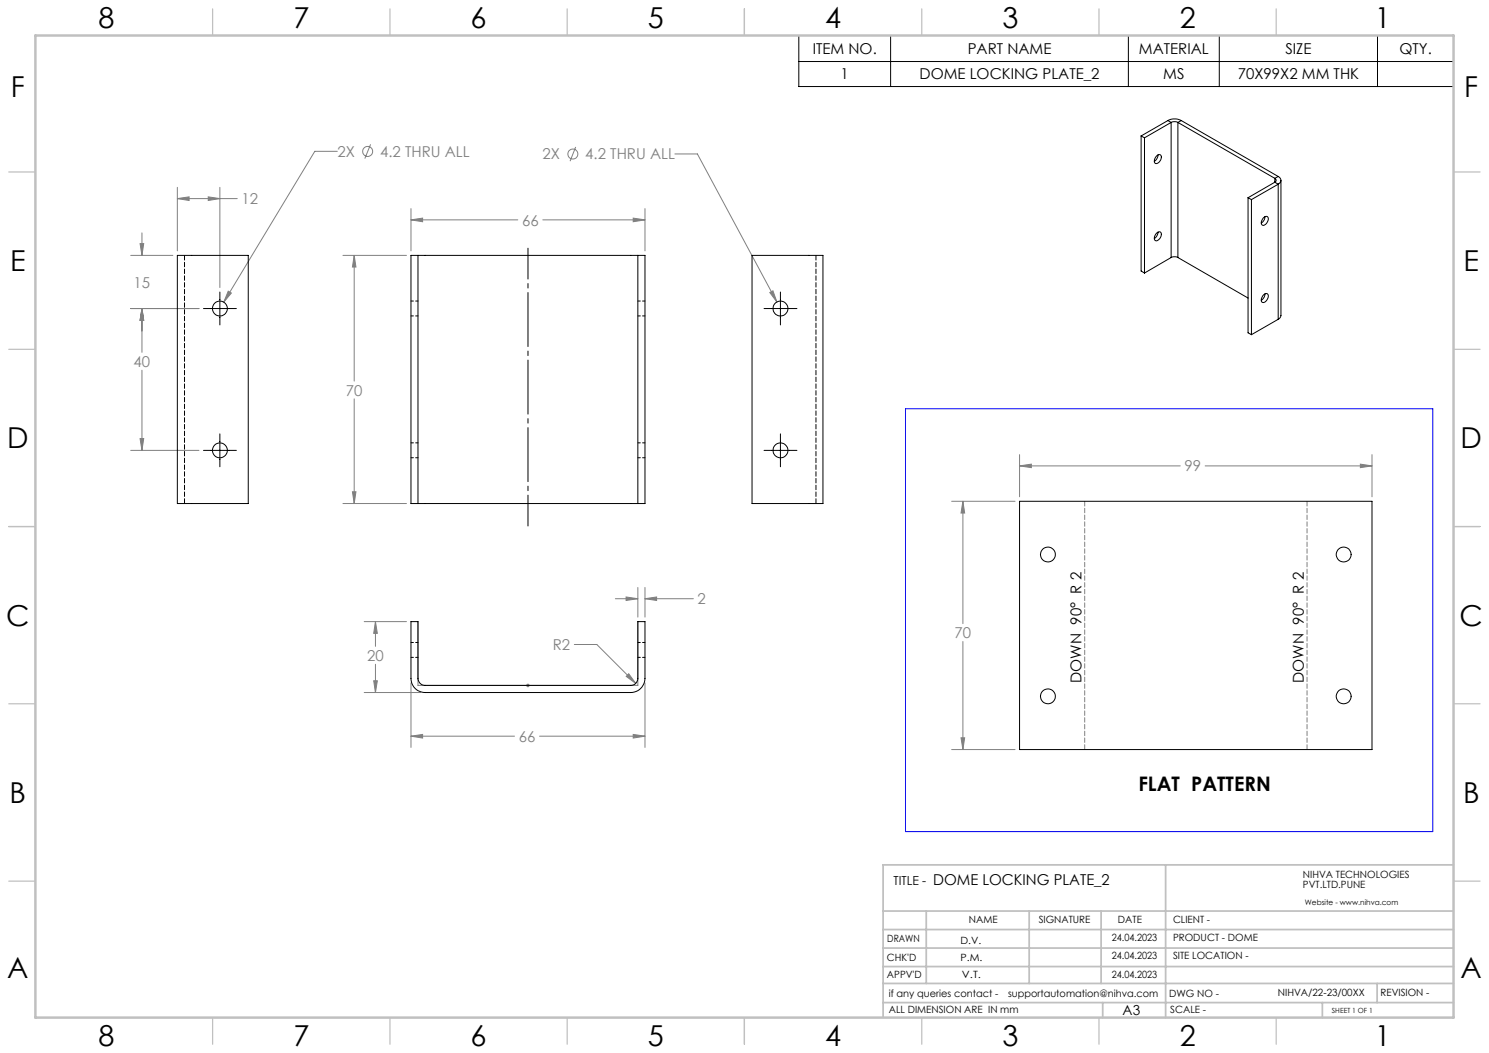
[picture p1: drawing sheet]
<svg xmlns="http://www.w3.org/2000/svg" width="420mm" height="297mm" viewBox="0 0 420 297" stroke-linecap="round" stroke-linejoin="round" font-family="sans-serif">
<g fill="none" stroke="#808080" stroke-width=".28">
<path d="M50 56l3.3-.5v1zM50 52.8v18M50 56h16.9M58.7 55.5l3.3 .5-3.3 .5zM62 52.8v28.3M95.1 42.7h-6.3l-25.7 42.5M104.5 40.7l-1.6 4M115.9 58.8v12M162.4 41.4l-1.6 4.1M181.9 58.8v12M190.4 43.4h6.3l22.4 41.8M36.9 72h11.9"/>
<path d="M39.5 68.7h1l-.5 3.3zM40 65.7v6.3M96.7 72h18M99.9 72l.5 3.3h-1zM99.9 72v35.5M115.9 62l3.3-.5v1zM115.9 62h30.2M153.1 62h28.8M178.6 61.5l3.3 .5-3.3 .5zM36.9 87h19.2M40 87l.5 3.3h-1zM40 87v12.4"/>
<path d="M64.4 82.1l.9 .6-2.2 2.5zM217.1 82.5l.9-.5 1.1 3.2zM40 104.4v22.6M99.9 112.5v29.5M36.9 127h19.2M39.5 123.7h1l-.5 3.3zM99.4 138.7h1l-.5 3.3zM287.6 131.4l3.3-.5v1zM287.6 128.2v11.9M287.6 131.4h45.3M339.9 131.4h47.1M383.7 130.9l3.3 .5-3.3 .5z"/>
<path d="M387 128.2v11.9M96.7 142h18M268.4 141.4h17.9M271.6 141.4l.5 3.3h-1zM271.6 141.4v34.5M102.7 175.3h12M105.9 175.3l.5 3.3h-1zM105.9 175.3v7M117.9 175.3v18h62v-18M173.6 168.9h6.3M176.6 168.4l3.3 .5-3.3 .5zM179.9 165.7v8.4"/>
<path d="M181.9 168.9l3.3-.5v1zM181.9 165.7v8.4M181.9 168.9h13.7M102.7 195.3h15.9M105.4 192h1l-.5 3.3zM105.9 187.4v7.9M115.9 192.6v18.2M148.6 193l.7 .7M148.9 192.8v1M149.3 193l-.7 .7M162 181.8h6.3l11 11M177.3 190l2 2.8-2.7-2z"/>
<path d="M181.9 192.6v18.2M271.6 180.9v30.5M115.9 207.6l3.3-.5v1.1zM115.9 207.6h29.2M152.2 207.6h29.7M178.6 207.1l3.3 .5-3.3 .6zM268.4 211.4h17.9M271.1 208.1h1l-.5 3.3z"/>
<circle cx="103.7" cy="42.7" r="1.42"/>
<circle cx="161.6" cy="43.4" r="1.41"/>
</g>
<g fill="none" stroke="#000" stroke-width=".28">
<path d="M225.3 10h184.7v14.4h-184.7zM225.3 17.4h184.7M251.2 10v14.4M318.3 10v14.4M343.9 10v14.4M388.5 10v14.4M57.4 87h9.3M62 82.4v9.2M215.5 87h9.3M220.1 82.4v9.2M57.4 127h9.3M62 122.4v9.3"/>
<path d="M215.5 127h9.3M220.1 122.4v9.3"/>
</g>
<path d="M148.9 148.4v-78.4" fill="none" stroke="#000" stroke-width=".28" stroke-dasharray="15.2 1.3 1.3 1.3" stroke-dashoffset="6.5"/>
<path d="M368.7 141.4v70M306 211.4v-70" fill="none" stroke="#808080" stroke-width=".28" stroke-dasharray="1.3 .6" stroke-dashoffset="-.1"/>
<g fill="none" stroke="#c0c0c0" stroke-width=".35">
<path d="M60 2.5v7.5M110 2.5v7.5M160 2.5v7.5M210 2.5v7.5M260 2.5v7.5M310 2.5v7.5M360 2.5v7.5M2.5 48.5h7.5M410 48.5h7.5M2.5 98.5h7.5M410 98.5h7.5M2.5 148.5h7.5"/>
<path d="M410 148.5h7.5M2.5 198.5h7.5M410 198.5h7.5M2.5 248.5h7.5M410 248.5h7.5M60 287v7.5M110 287v7.5M160 287v7.5M210 287v7.5M260 287v7.5M310 287v7.5M360 287v7.5"/>
</g>
<g fill="none" stroke="#c0c0c0" stroke-width=".5">
<path d="M249.1 257h160.9M261.3 257v20.4M290.3 257v20.4M310.6 257v20.4M328.8 243.9v43.1M410 243.9h-160.9v43.1M249.1 272.6h160.9M249.1 267.4h160.9M249.1 262.2h160.9M249.1 277.4h160.9M388.4 277.4v5.4M249.1 282.8h160.9"/>
<path d="M311 282.8v4.2M373 282.8v4.2"/>
</g>
<path d="M10 10h400v277h-400z" fill="none" stroke="#c0c0c0" stroke-width=".7"/>
<path d="M255.4 115.3h148.7v119.3h-148.7z" fill="none" stroke="#00f" stroke-width=".28"/>
<path d="M115.9 62l3.3-.5v1zM178.6 61.5l3.3 .5-3.3 .5zM99.4 138.7h1l-.5 3.3zM99.9 72l.5 3.3h-1zM383.7 130.9l3.3 .5-3.3 .5zM287.6 131.4l3.3-.5v1zM271.6 141.4l.5 3.3h-1zM271.1 208.1h1l-.5 3.3zM217.1 82.5l2 2.7-1.1-3.2zM64.4 82.1l-1.3 3.1 2.2-2.5zM40 87l.5 3.3h-1zM39.5 123.7h1l-.5 3.3zM40 87l.5 3.3h-1zM39.5 68.7h1l-.5 3.3zM58.7 55.5l3.3 .5-3.3 .5zM50 56l3.3-.5v1zM178.6 207.1l3.3 .5-3.3 .6zM115.9 207.6l3.3-.5v1.1zM176.6 168.4l3.3 .5-3.3 .5zM181.9 168.9l3.3-.5v1zM105.9 175.3l.5 3.3h-1zM105.4 192h1l-.5 3.3zM177.3 190l-.7 .8 2.7 2z" fill="#808080"/>
<g fill="none" stroke="#000" stroke-width=".28">
<path d="M321.9 38.3l.9 .6M321.9 38.3v38.1l.9 .6M322.8 38.9v38.1M329.4 34a4.1 4.1 0 0 1 3.8 0M329.4 34l-7.5 4.3M329.4 34l.9 .5M330.3 34.5a2.25 2.25 0 0 1 1.9 0M330.3 34.5l-7.5 4.4M330.3 34.5v38.1M332.2 34.5l27.4 15.8M332.2 34.5v38.1M333.2 34l-1 .5"/>
<path d="M333.2 34l27.3 15.8M326.4 43.9a.72 .72 0 0 1 1-.2 .72 .72 0 0 1 .1 1 1.28 1.28 0 0 1-1.8 1.2 1.93 1.93 0 0 1 .7-2zM326.6 43.7l-.3 1.1-.7 .7M352 55.8v38.1l1 .5M352 55.8l1 .5M353 56.3v38.1M359.6 50.3a.58 .58 0 0 1 .4 .5 .58 .58 0 0 1-.4 .6M359.6 51.4l-7.6 4.4M359.6 51.4l.9 .6M359.6 50.3v1.1M360.5 49.8a1.16 1.16 0 0 1 .8 1.1 1.16 1.16 0 0 1-.8 1.1M360.5 52v38.1"/>
<path d="M360.5 52l-7.5 4.3M360.5 49.8l-.9 .5M361.3 50.9v38.1l-.2 .6-.6 .5M50 72h20v70h-20zM117.9 72h62M117.9 72h-2v70h2M117.9 72v70M179.9 72h2v70h-2M179.9 72v70M212.1 72h20v70h-20zM326.2 65.8a.76 .76 0 0 1 1-.4 .76 .76 0 0 1 .3 1.1l-.2 .5a1.09 1.09 0 0 1-1.6 .7 1.73 1.73 0 0 1 .5-1.9zM326.6 65.5l-.3 1-.7 .8"/>
<path d="M330.3 72.6a2.25 2.25 0 0 1 1.9 0M330.3 72.6l-7.5 4.4M332.2 72.6l19.8 11.5M356.3 61.6a.79 .79 0 0 1 1.1-.6 .79 .79 0 0 1 .2 1.3l-.1 .2a1.02 1.02 0 0 1-.6 .9 1.02 1.02 0 0 1-1.1-.2v-.8zM356.8 61.1l-.2 .8-.8 1M356.3 83.3a.8 .8 0 0 1 1.1-.5 .8 .8 0 0 1 .2 1.3l-.1 .2a1.05 1.05 0 0 1-.6 .9 1.05 1.05 0 0 1-1.1-.2 1.9 1.9 0 0 1 .5-1.7zM356.8 82.9l-.2 .8-.8 1M360.5 90.1l-7.5 4.3M117.9 142h62M287.6 141.4h99.4v70h-99.4zM115.9 175.3h2v16a1.99 1.99 0 0 0 2 2h58a1.99 1.99 0 0 0 2-2v-16h2v16a4 4 0 0 1-4 4h-58a4 4 0 0 1-4-4z"/>
<circle cx="62" cy="87" r="2.11"/>
<circle cx="220.2" cy="87" r="2.1"/>
<circle cx="62" cy="127" r="2.11"/>
<circle cx="220.2" cy="127" r="2.1"/>
<circle cx="295.6" cy="156.4" r="2.11"/>
<circle cx="379" cy="156.4" r="2.11"/>
<circle cx="295.6" cy="196.4" r="2.11"/>
<circle cx="379" cy="196.4" r="2.11"/>
</g>
<path d="M115.9 89.1h2M117.9 84.9h-2M179.9 89.1h2M181.9 84.9h-2M115.9 129.1h2M117.9 124.9h-2M179.9 129.1h2M181.9 124.9h-2M115.9 185.4h2M117.9 181.2h-2M179.9 185.4h2M181.9 181.2h-2" fill="none" stroke="#000" stroke-width=".28" stroke-dasharray="1.3 .6" stroke-dashoffset=".6"/>
<path d="M52 142v-70M230.2 142v-70" fill="none" stroke="#000" stroke-width=".28" stroke-dasharray="1.3 .6" stroke-dashoffset="-.1"/>
<g font-size="8.1">
<text x="27.8" y="8">8</text>
<text x="82.8" y="8">7</text>
<text x="132.8" y="8">6</text>
<text x="182.8" y="8">5</text>
<text x="232.8" y="8">4</text>
<text x="282.8" y="8">3</text>
<text x="332.8" y="8">2</text>
<text x="387.8" y="8">1</text>
<text x="3" y="27.2">F</text>
<text x="413" y="27.2">F</text>
<text x="2.8" y="76.5">E</text>
<text x="412.8" y="76.5">E</text>
<text x="2" y="126.5">D</text>
<text x="412" y="126.5">D</text>
<text x="1.7" y="176.5">C</text>
<text x="411.7" y="176.5">C</text>
<text x="2.7" y="226.5">B</text>
<text x="412.7" y="226.5">B</text>
<text x="2" y="275.7">A</text>
<text x="412" y="275.7">A</text>
<text x="27.8" y="295">8</text>
<text x="82.8" y="295">7</text>
<text x="132.8" y="295">6</text>
<text x="182.8" y="295">5</text>
<text x="232.8" y="295">4</text>
<text x="282.8" y="295">3</text>
<text x="332.8" y="295">2</text>
<text x="387.8" y="295">1</text>
</g>
<text font-size="5.6" x="321.1" y="223">FLAT PATTERN</text>
<g font-size="4.2">
<text x="229.3" y="15.2">ITEM NO.</text>
<text x="273" y="15.2">PART NAME</text>
<text x="321.3" y="15.2">MATERIAL</text>
<text x="362.6" y="15.2">SIZE</text>
<text x="394.7" y="15.2">QTY.</text>
<text x="237.1" y="22.4">1</text>
<text x="259.4" y="22.4">DOME LOCKING PLATE_2</text>
<text x="328.1" y="22.4">MS</text>
<text x="349.2" y="22.4">70X99X2 MM THK</text>
<text x="305" y="192.6" transform="rotate(-90 305 192.6)">DOWN 90° R 2</text>
<text x="367.7" y="192.6" transform="rotate(-90 367.7 192.6)">DOWN 90° R 2</text>
<text x="263.2" y="249.7">DOME LOCKING PLATE_2</text>
</g>
<g font-size="4.2" fill="#808080">
<text x="95.2" y="44.2">2X</text>
<text x="107.2" y="44.2">4.2 THRU ALL</text>
<text x="153" y="45">2X</text>
<text x="165.1" y="45">4.2 THRU ALL</text>
<text x="68.1" y="57.6">12</text>
<text x="147.2" y="63.6">66</text>
<text x="37.7" y="81.2">15</text>
<text x="37.7" y="103.5">40</text>
<text x="97.6" y="111.6">70</text>
<text x="334.1" y="133">99</text>
<text x="196.8" y="170.5">2</text>
<text x="269.3" y="180">70</text>
<text x="155.9" y="183.4">R2</text>
<text x="103.6" y="186.4">20</text>
<text x="146.3" y="209.2">66</text>
</g>
<text font-size="3.9" x="316.7" y="286.4">A3</text>
<text font-size="3.5" x="252" y="249.7">TITLE -</text>
<g font-size="2.8">
<text x="367.5" y="247.7">NIHVA TECHNOLOGIES</text>
<text x="367.5" y="250.5">PVT.LTD.PUNE</text>
<text x="273.3" y="260.4">NAME</text>
<text x="293" y="260.4">SIGNATURE</text>
<text x="315.3" y="260.5">DATE</text>
<text x="330.9" y="260.5">CLIENT -</text>
<text x="250.3" y="265.7">DRAWN</text>
<text x="270.9" y="266.1">D.V.</text>
<text x="313.6" y="265.5">24.04.2023</text>
<text x="330.9" y="265.5">PRODUCT - DOME</text>
<text x="250.2" y="271.1">CHK'D</text>
<text x="250.2" y="275.8">APPV'D</text>
<text x="270.9" y="271.1">P.M.</text>
<text x="271.3" y="275.8">V.T.</text>
<text x="313.6" y="275.8">24.04.2023</text>
<text x="313.6" y="270.6">24.04.2023</text>
<text x="330.9" y="270.6">SITE LOCATION -</text>
<text x="250.7" y="281.1">if any queries contact -</text>
<text x="284.3" y="281.1">supportautomation@nihva.com</text>
<text x="329.8" y="281.3">DWG NO -</text>
<text x="360.5" y="281.1">NIHVA/22-23/00XX</text>
<text x="389.4" y="281.1">REVISION -</text>
<text x="250.7" y="285.6">ALL DIMENSION ARE IN mm</text>
<text x="330.1" y="285.7">SCALE -</text>
</g>
<text font-size="2.1" x="368.1" y="255.1">Website - www.nihva.com</text>
<text font-size="2" x="375.7" y="285.6">SHEET 1 OF 1</text>
</svg>
